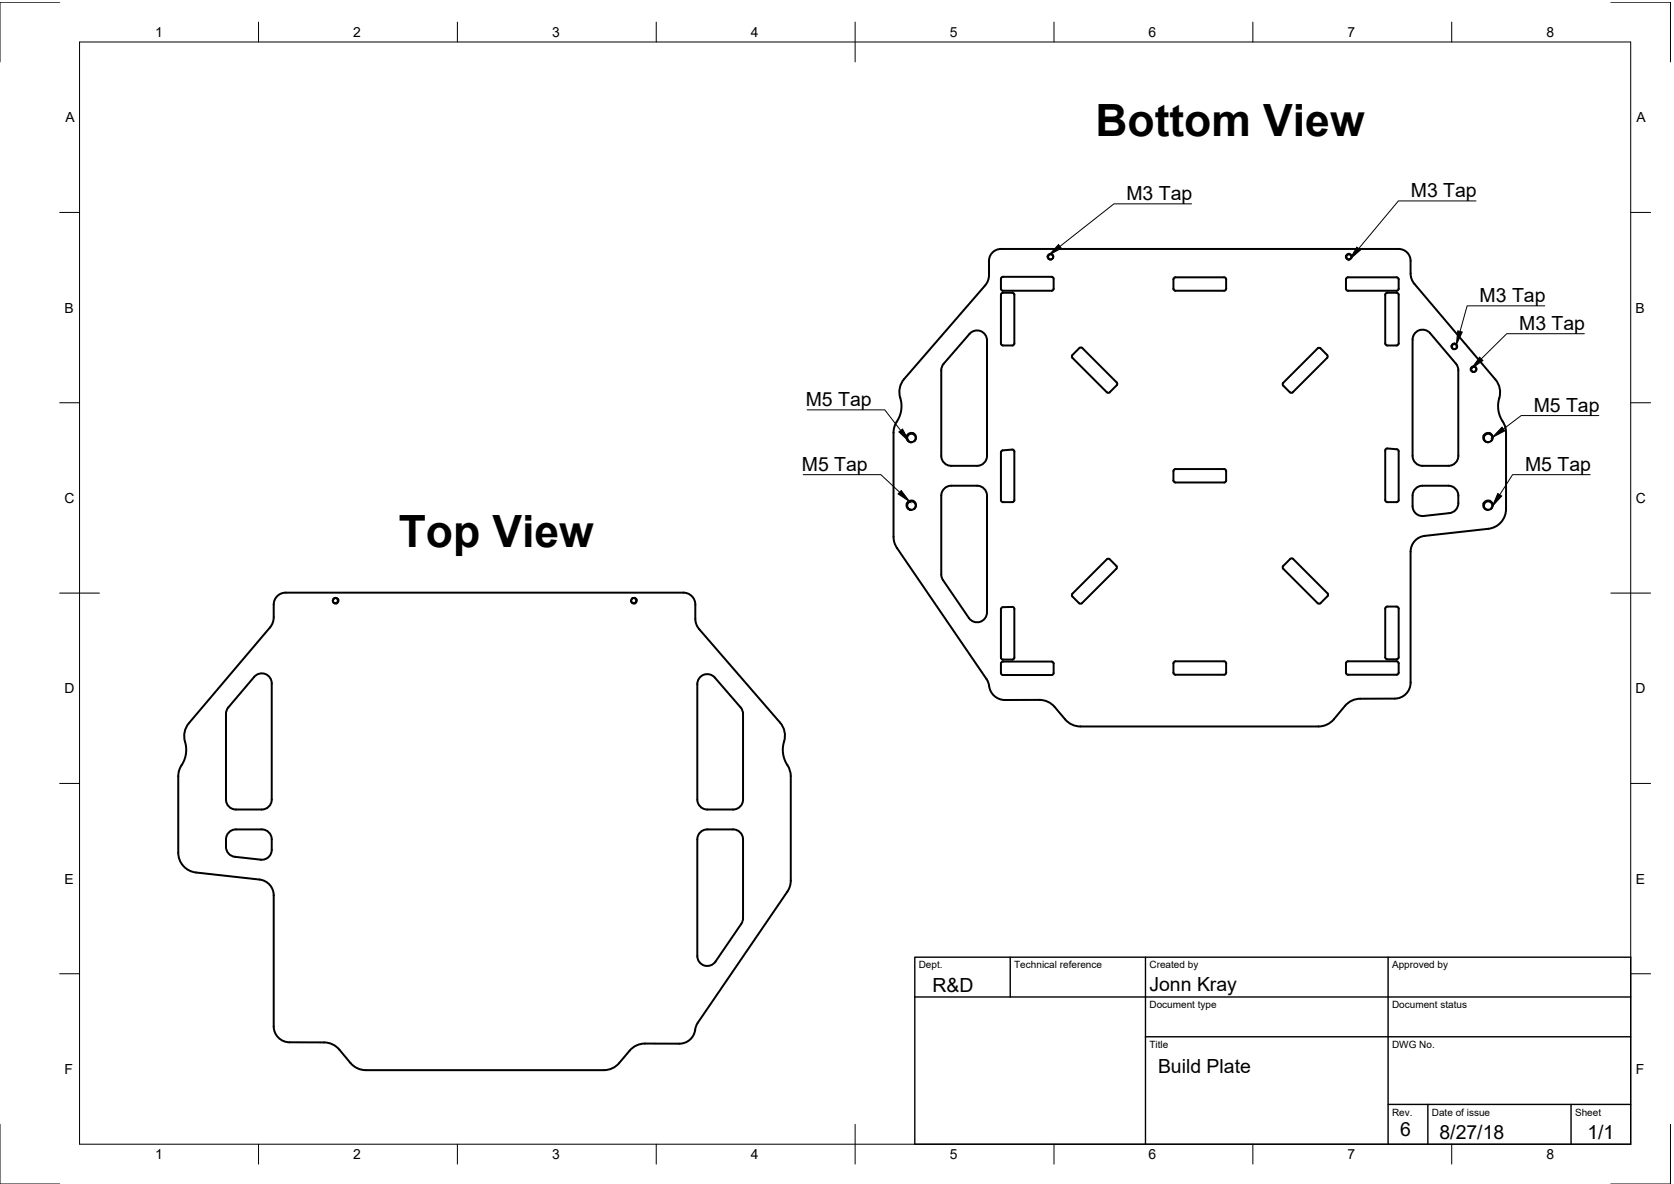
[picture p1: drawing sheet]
<svg xmlns="http://www.w3.org/2000/svg" width="420mm" height="297mm" viewBox="0 0 420 297" stroke-linecap="round" stroke-linejoin="round" font-family="sans-serif">
<!-- layer: Visible -->
<g fill="none" stroke="#000" stroke-width=".5">
<path d="M249.4 63.1l1.1-.6h.7h99.9a3.2 3.2 0 0 1 2.9 4 8 8 0 0 0 .3 3.5l.7 1.2 20.3 24a5.9 5.9 0 0 1 .8 5.6v2.4l.9 2.3a5.2 5.2 0 0 1 1 3v19.2a5 5 0 0 1-4.4 5l-16 1.7a4 4 0 0 0-3.6 4v32.9a4 4 0 0 1-3.9 4h-8.7l-1.8 .3-1.6 1-4.1 4.7-1.7 .8-1.3 .2-60.4-.1-1.2-.3-1-.6-4-4.4-1.6-1-1.8-.3h-8.7a4.2 4.2 0 0 1-4.1-4.2l-.5-1.1-22.9-33.7-.4-1.9v-26.2a9.5 9.5 0 0 1 1.4-3.7l.5-2.2-.1-2.1a5.5 5.5 0 0 1 .8-5.4l20.6-23.9 .7-1.7v-4a2.99 2.99 0 0 1 1.2-2.4zM251.2 72.4v-2.5l.3-.4 .2-.1h12.3l.4 .3v.2v2.5M251.2 72.4l.3 .5h.2h12.3l.4-.2v-.3M251.3 73.7l.4-.3h2.4l.4 .3 .1 .2v12.3l-.3 .4-.2 .1h-2.4l-.2-.1-.3-.4zM264.3 64.7v-.4l-.2-.3-.4-.2-.4 .2-.2 .4 .1 .4 .3 .2 .4 .1M294.5 72.4v-2.3l.3-.5h.2h12.2l.5 .2v.3v2.3M294.5 72.4l.3 .5h.2h12.2l.5-.2v-.3M337.8 72.4v-2.3l.3-.5h.2h12.3l.4 .2 .1 .3v2.3M337.8 72.4l.1 .3 .4 .2h12.3l.4-.2 .1-.3M339.1 64.7l.1-.4-.2-.3-.5-.2-.4 .2-.2 .4 .1 .4 .3 .2 .5 .1M339.1 64.7l.1-.5-.4-.5a.73 .73 0 0 0-1 .8l.4 .5 .6 .1M339.1 64.7l-.3 .4"/>
<path d="M347.7 73.7l.5-.3h2.4l.4 .3 .1 .2v12.3l-.1 .2-.4 .3h-2.4l-.3-.1-.2-.4zM243.3 83.8a2.5 2.5 0 0 1 2.8-.7 2.5 2.5 0 0 1 1.6 2.3v29a2.5 2.5 0 0 1-2.5 2.5h-6.5a2.5 2.5 0 0 1-2.5-2.5l.2-22.2 .5-1zM277.8 98.4l.2 .2 .5-.2 1.8-1.7 .1-.3-.1-.4-8.7-8.7-.2-.1-.5 .1-1.7 1.8-.2 .4 .2 .3 8.6 8.6M322.1 96l8.6-8.6 .2-.1 .5 .1 1.7 1.7 .1 .4-.1 .3-8.6 8.6-.3 .2-.4-.2-1.7-1.7-.2-.2zM365.6 87.2l.1-.4-.3-.4-.4-.1-.4 .2-.2 .3 .1 .5 .3 .2 .5 .1M365.6 87.2l.1-.5-.4-.5a.73 .73 0 0 0-1 .8l.4 .5 .6 .1M365.6 87.2l-.3 .4M370.5 92.9v-.4l-.2-.3-.4-.2-.4 .2-.2 .4 .1 .4 .3 .2 .4 .1M370.5 92.9v-.5l-.4-.5a.73 .73 0 0 0-.9 .8l.3 .5 .6 .1M370.5 92.9l-.4 .4M229.5 110.6l.3-.6-.1-.7-.6-.4h-.7l-.5 .4-.2 .7 .4 .7 .7 .2M229.5 110.6l.3-.4 .1-.6-.5-.8a1.24 1.24 0 0 0-1.8 .7l.2 1 .4 .4h.6"/>
<path d="M229.5 110.6l-.7 .3M251.4 113.1l2.7-.3 .5 .3v12.4l-.3 .4-.2 .1h-2.4l-.2-.1-.3-.4v-12zM294.6 117.9l.4-.2h12.2l.5 .2v.3v2.3l-.2 .5h-.3h-12.2h-.2l-.3-.5zM347.8 112.6l.4-.1 2.4 .2 .5 .5v12.3l-.3 .4-.2 .1h-2.4l-.3-.1-.2-.4v-12.5zM363.5 116.9a2.5 2.5 0 0 0 2.5-2.5l-.1-22.2-.5-1-6.5-7.6a2.49 2.49 0 0 0-2.7-.7 2.49 2.49 0 0 0-1.7 2.3v29.2a2.5 2.5 0 0 0 2.5 2.5h6.5M372.6 109a1.15 1.15 0 0 1 1.6-.2l.5 .9-.4 .9 .3-.8-.5-.8-1-.1-.6 .6 .2 1 .8 .4-.6-.1-.5-.5-.1-.7zM374.3 110.6l-.8 .3M227.8 126a1.16 1.16 0 0 1 1.6-.2l.5 .9-.4 .9 .3-.9-.5-.7-.9-.1-.6 .6 .1 1 .9 .4-.7-.1-.5-.6-.1-.6zM229.5 127.6l-.7 .3M237.2 122.4l1-.5h.5h6.5a2.49 2.49 0 0 1 2.5 2.5v29.2a2.5 2.5 0 0 1-1.7 2.4 2.5 2.5 0 0 1-2.8-1l-6.5-9.5-.4-1-.1-20.1a2.49 2.49 0 0 1 1-2zM363.5 121.9h-6.5a2.5 2.5 0 0 0-2.5 2.5v2.6a2.5 2.5 0 0 0 2.8 2.4M363.5 121.9a2.49 2.49 0 0 1 2.5 2.5 3.7 3.7 0 0 1-1.1 3.9l-1.1 .4-6.5 .7"/>
<path d="M372.6 126a1.15 1.15 0 0 1 1.6-.2l.5 .9-.4 .9 .3-.9-.5-.7-1-.1-.6 .6 .2 1 .8 .4-.6-.1-.5-.5-.1-.7zM374.3 127.6l-.8 .3M69.8 149.3l1.2-.5 .7-.1h99.8a2.99 2.99 0 0 1 3 3v4l.7 1.8 20.6 23.8a5.9 5.9 0 0 1 .8 5.7v2.4l.9 2.3a5.2 5.2 0 0 1 1 3v26.2l-.4 1.9-23 33.8-.5 1a4.2 4.2 0 0 1-4.1 4.2h-8.6l-1.9 .3-1.5 1-4 4.4-1.1 .6-1.2 .3-60.4 .1-1.2-.2-1.7-.8-4.2-4.6-1.5-1-1.9-.4h-8.6a4 4 0 0 1-4-4v-32.9a4 4 0 0 0-3.6-3.9l-15.9-1.8a5 5 0 0 1-4.5-5v-19.2a9.7 9.7 0 0 1 1.4-3.7l.6-2.1-.1-2.2a5.5 5.5 0 0 1 .8-5.3l20.4-24 .7-1.2a10.1 10.1 0 0 0 .2-4.5 2.99 2.99 0 0 1 1.1-2.4zM83.7 150.2l-.2 .5M83.7 150.2l.5-.2 .6 .2a.73 .73 0 0 1-.5 1.2l-.5-.2-.3-.5M83.7 150.2l.4-.1 .4 .1 .3 .3v.4l-.3 .3-.5 .1-.3-.2-.2-.4M158.6 150.2l-.2 .5M158.6 150.2l.5-.2 .6 .2a.73 .73 0 0 1-.5 1.2l-.6-.2-.2-.5 .3 .5 .5 .1 .4-.3v-.6l-.4-.3zM251.5 152.4l2.6-.1 .5 .3v12.4l-.3 .4-.2 .1h-2.4l-.2-.1-.3-.4v-12.2zM269.2 148.9l8.6-8.6 .5-.1 .2 .1 1.7 1.7 .1 .2-.1 .5-8.7 8.6-.2 .2-.5-.2-1.6-1.6-.2-.3zM322.1 142l1.7-1.8 .3-.1 .4 .1 8.7 8.7 .1 .2-.1 .5-1.8 1.7-.4 .2-.3-.2-8.6-8.6-.2-.2zM347.7 152.4l.5-.2h2.4l.4 .2 .1 .3v12.2l-.3 .4-.2 .1h-2.4l-.3-.1-.2-.4z"/>
<path d="M63.8 169.8a2.5 2.5 0 0 1 2.8-.7 2.5 2.5 0 0 1 1.6 2.3v29.2a2.5 2.5 0 0 1-2.5 2.5h-6.5a2.5 2.5 0 0 1-2.5-2.5l.1-22.2 .5-.9zM175.8 169.8a2.5 2.5 0 0 1 3.6 .2l6.5 7.5 .5 .9 .1 22.2a2.5 2.5 0 0 1-2.5 2.5h-6.5a2.5 2.5 0 0 1-2.5-2.5v-29a2.5 2.5 0 0 1 .8-1.8zM251.3 166.2l.4-.2h12.3l.4 .2v.3v2.3v.3l-.4 .2h-12.3h-.2l-.3-.5zM294.6 166.2l.4-.3h12.2l.5 .3v.2v2.4v.2l-.5 .3h-12.2l-.2-.1-.3-.4zM337.9 166.2l.4-.3h12.3l.4 .3 .1 .2v2.4l-.1 .2-.4 .3h-12.3l-.2-.1-.3-.4zM57.7 208.6l.9-.5h.6h6.5a2.49 2.49 0 0 1 2.5 2.5v2.6a2.5 2.5 0 0 1-2.8 2.5l-6.5-.7a2.5 2.5 0 0 1-2.2-2.5 3.9 3.9 0 0 1 1-3.9zM176 208.6l.9-.5h.6h6.5a2.49 2.49 0 0 1 2.5 2.5v20.1l-.4 1.1-6.5 9.5a2.5 2.5 0 0 1-2.8 .9 2.5 2.5 0 0 1-1.8-2.4v-29.2a2.49 2.49 0 0 1 1-2z"/>
<circle cx="263.6" cy="64.4" r=".71"/>
</g>
<!-- layer: Border -->
<g fill="none" stroke="#000" stroke-width=".25">
<path d="M15 .6h-15v14.9M20 10.5h389.3v276.6h-389.3zM64.9 5.5v5M114.8 5.5v5M164.7 5.5v5M214.6 5.5v10M264.5 5.5v5M314.5 5.5v5M364.4 5.5v5M404.3 .6h15v14.9M15 53.3h5M409.3 53.3h5"/>
<path d="M15 101h5M409.3 101h5M15 148.8h10M404.3 148.8h10M15 196.5h5M409.3 196.5h5M15 244.3h5M409.3 244.3h5M0 282.1v14.9h15M64.9 287.1v4.9M114.8 287.1v4.9M164.7 287.1v4.9"/>
<path d="M214.6 282.1v9.9M264.5 287.1v4.9M314.5 287.1v4.9M364.4 287.1v4.9M419.3 282.1v14.9h-15"/>
</g>
<!-- layer: Annotations -->
<path d="M265.7 61.4l.7 .9-3.1 1.7zM340.6 62l.9 .7-2.7 2.4zM365.9 83l1.1 .3-1.5 3.2zM371.4 89.6l.8 .9-2.9 2zM225.6 108.4l.9-.8 1.7 3.2zM377 107.2l.7 .9-3.1 1.6zM226.2 123.1l2.2 2.8-3-2zM375.9 123.8l1 .6-2.4 2.7z" fill="#000" stroke="#000" stroke-width=".25"/>
<path d="M299.1 51.1h-19.5l-13.6 10.7M370.5 50.4h-19.5l-10 12M387.7 76.7h-19.5l-1.7 6.5M397.7 83.7h-19.5l-6.4 6.3M201.6 119.1h19.5l4.7 4.4M202.6 102.8h19.5l4 5.2M399.1 119.1h-19.5l-3.2 5M401.3 104.3h-19.5l-4.5 3.3" fill="none" stroke="#000" stroke-width=".25"/>
<!-- layer: TitleBlock -->
<path d="M229.6 240.1h179.7v47h-179.7zM229.6 250.1h179.7M253.6 240.1v10M287.5 240.1v47M348.4 240.1v47M287.5 260.1h121.8M348.4 277.1h60.9M358.4 277.1v10M394.3 277.1v10" fill="none" stroke="#000" stroke-width=".35"/>
<g font-size="11.2">
<text x="274.9" y="34.2">Bottom View</text>
<text x="100.1" y="137.3">Top View</text>
</g>
<g font-size="4.9">
<text x="282.7" y="50.2">M3 Tap</text>
<text x="354.1" y="49.4">M3 Tap</text>
<text x="371.4" y="75.8">M3 Tap</text>
<text x="381.3" y="82.8">M3 Tap</text>
<text x="202.2" y="101.9">M5 Tap</text>
<text x="384.9" y="103.3">M5 Tap</text>
<text x="201.3" y="118.1">M5 Tap</text>
<text x="382.8" y="118.1">M5 Tap</text>
<text x="234" y="248.9">R&amp;D</text>
<text x="288.5" y="248.6">Jonn Kray</text>
<text x="290.7" y="269.2">Build Plate</text>
<text x="351.4" y="284.9">6</text>
<text x="361.3" y="285.7">8/27/18</text>
<text x="398.4" y="285.7">1/1</text>
</g>
<g font-size="3.5">
<text x="38.9" y="9.3">1</text>
<text x="88.7" y="9.3">2</text>
<text x="138.6" y="9.3">3</text>
<text x="188.4" y="9.3">4</text>
<text x="238.4" y="9.3">5</text>
<text x="288.3" y="9.3">6</text>
<text x="338.2" y="9.3">7</text>
<text x="388.1" y="9.3">8</text>
<text x="16.4" y="30.7">A</text>
<text x="410.7" y="30.7">A</text>
<text x="16.2" y="78.4">B</text>
<text x="410.5" y="78.4">B</text>
<text x="16.2" y="126.2">C</text>
<text x="410.5" y="126.2">C</text>
<text x="16.2" y="173.9">D</text>
<text x="410.5" y="173.9">D</text>
<text x="16.2" y="221.7">E</text>
<text x="410.5" y="221.7">E</text>
<text x="16.2" y="269.4">F</text>
<text x="410.5" y="269.4">F</text>
<text x="38.9" y="290.8">1</text>
<text x="88.7" y="290.8">2</text>
<text x="138.6" y="290.8">3</text>
<text x="188.4" y="290.8">4</text>
<text x="238.4" y="290.8">5</text>
<text x="288.3" y="290.8">6</text>
<text x="338.2" y="290.8">7</text>
<text x="388.1" y="290.8">8</text>
</g>
<g font-size="2.5">
<text x="230.6" y="242.9">Dept.</text>
<text x="254.6" y="242.9">Technical reference</text>
<text x="288.5" y="242.9">Created by</text>
<text x="349.4" y="242.9">Approved by</text>
<text x="288.5" y="252.9">Document type</text>
<text x="349.4" y="252.9">Document status</text>
<text x="288.5" y="262.9">Title</text>
<text x="349.4" y="262.9">DWG No.</text>
<text x="349.4" y="279.9">Rev.</text>
<text x="359.4" y="279.9">Date of issue</text>
<text x="395.3" y="279.9">Sheet</text>
</g>
</svg>
